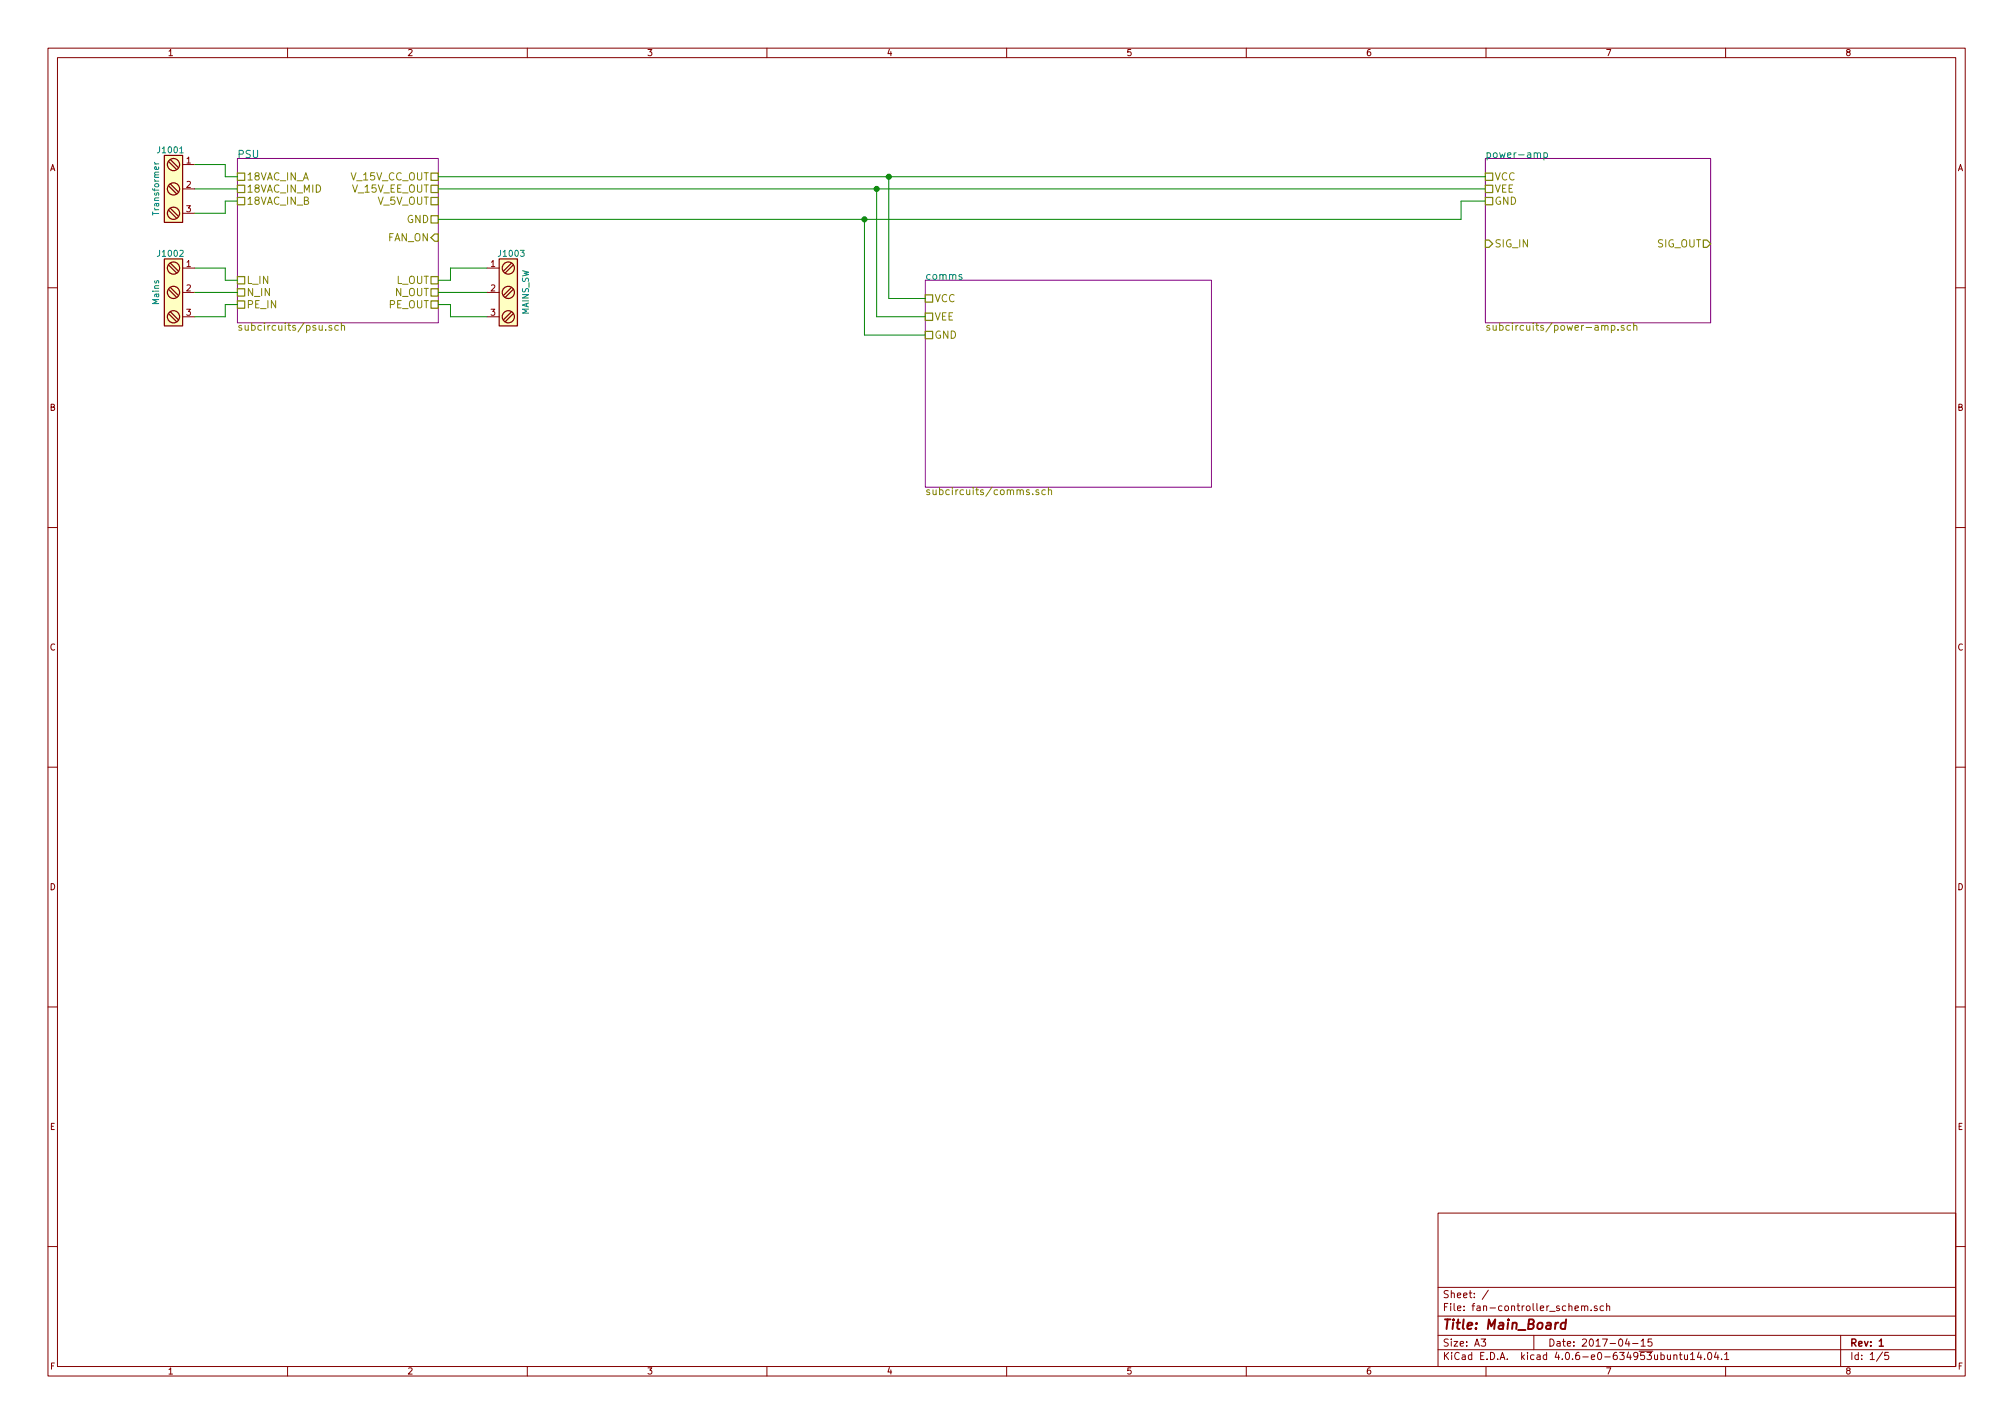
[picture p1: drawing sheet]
<svg xmlns="http://www.w3.org/2000/svg" width="420mm" height="297mm" viewBox="0 0 420 297" stroke-linecap="round" stroke-linejoin="round" font-family="sans-serif">
<g fill="none" stroke="#840000" stroke-width=".21">
<path d="M10 10h400v277h-400zM12 12h396v273.1h-396zM60 10v2M110 10v2M160 10v2M210 10v2M260 10v2M310 10v2M360 10v2M38.1 34.3h2.5M38.1 39.4h2.5M38.1 44.5h2.5"/>
<path d="M38.1 55.9h2.5M101.6 55.9h2.5M10 60h2M38.1 61h2.5M38.1 66.1h2.5M101.6 61h2.5M101.6 66.1h2.5M408 60h2M10 110h2M408 110h2M10 160h2M408 160h2"/>
<path d="M10 210h2M408 210h2M300 253h108v32.1h-108zM10 260h2M300 278.5h108M300 274.5h108M300 268.5h108M309 279.3h.9l-.5 .6 .5 .1v.7l-.2 .1-.7-.1M310.5 269.1l-1.3 2M320 278.5v3M329.9 272.5l.2-.1 .4 .1 .1 .9M329.9 272.4v1"/>
<path d="M330.6 272.6l.2-.2 .4 .1v.9M332 273.3v.1M333.2 272.5l-.4-.1-.2 .2 .1 .2 .5 .2v.3h-.6M334.5 272.5l-.4-.1-.3 .3 .1 .6 .2 .1 .4-.1M335.2 272.5l.2-.1 .4 .1v.9M335.2 271.9v1.5M339.4 279.2l-.3 1.1h.9M342.4 279.7l.4-.4v1.5M344.6 279.3h-.7l-.1 .7 .7-.1 .2 .3-.1 .5-.2 .1-.6-.1M384 278.5v6.6M408 260h2M60 285.1v1.9"/>
<path d="M110 285.1v1.9M160 285.1v1.9M210 285.1v1.9M260 285.1v1.9M300 281.5h108M310 285.1v1.9M340.6 280.2h1.1M342.4 280.8h.8M349.2 282.7l.2-.1 .4 .1v.9M349.2 282.6v1M350.3 282.6h.6M350.5 282.1v1.3l.4 .2"/>
<path d="M351.4 282.6l.1 .9 .3 .1 .2-.1M352 282.6v1M352.7 282.5l.4-.4v1.5M352.7 283.6h.8M354.5 282l-.4 1.1h.9M354.8 282.6v1M355.6 283.5v.1M356.4 282.3l.2-.2a.8 .8 0 0 1 .5 .8 .8 .8 0 0 1-.5 .7l-.4-.6zM358 282l-.3 1.1h.9M358.4 282.6v1M359.2 283.5v.1M359.8 282.5l.4-.4v1.5"/>
<path d="M359.8 283.6h.9M360 285.1v1.9M392.7 282l-1.2 2M394 282.1h-.8v.7l.7-.1 .1 .3v.5l-.2 .1-.6-.1"/>
</g>
<path d="M392 280.8h.9" fill="none" stroke="#840000" stroke-width=".3"/>
<path d="M326.6 276l-.2-.1a.67 .67 0 0 0-.8 .4v.7l.3 .2 .6-.1M326.7 275.2l-.2 2" fill="none" stroke="#840000" stroke-width=".41"/>
<path d="M49.5 33.1h41.9v34.2h-41.9zM309.9 33.1h47v34.2h-47zM193 58.5h59.7v43.1h-59.7z" fill="none" stroke="#840084" stroke-width=".21"/>
<g fill="none" stroke="#848400" stroke-width=".21">
<path d="M69.2 68l-.4-.1-.2 .2 .1 .2 .5 .2v.3h-.6M70.6 68l-.4-.1-.4 .3 .2 .6h.6M71.2 68h.1a.36 .36 0 0 1 .6 .1v.8M71.2 67.4v1.5M336.2 68l.4-.1 .3 .3-.1 .6h-.6M336.2 67.9v1.5M337.5 68.7v.2M338.8 68l-.4-.1-.2 .2 .1 .2 .5 .2v.3h-.6M340.2 68l-.4-.1-.4 .3 .2 .6h.6M340.8 68h.1a.36 .36 0 0 1 .6 .1v.8M340.8 67.4v1.5M215.4 103v.2"/>
<path d="M216.7 102.2h-.4l-.2 .2 .1 .2 .5 .2v.3h-.6M218.1 102.2h-.4l-.4 .3 .2 .6h.6M218.7 102.3l.1-.1a.36 .36 0 0 1 .6 .2v.8M218.7 101.7v1.5"/>
</g>
<g fill="none" stroke="#848400" stroke-width=".25">
<path d="M49.5 36.1h1.6v1.5h-1.6zM49.5 38.6h1.6v1.6h-1.6zM89.9 36.1h1.5v1.5h-1.5zM89.9 38.6h1.5v1.6h-1.5zM309.9 36.1h1.5v1.5h-1.5zM309.9 38.6h1.5v1.6h-1.5zM49.5 41.2h1.6v1.5h-1.6zM49.5 57.7h1.6v1.5h-1.6zM89.9 45h1.5v1.5h-1.5zM89.9 57.7h1.5v1.5h-1.5zM89.9 41.2h1.5v1.5h-1.5zM90.7 48.8h.7v1.5h-.7l-.8-.7z"/>
<path d="M309.9 50.1h.7l.8 .7-.8 .8h-.7zM309.9 41.2h1.5v1.5h-1.5zM355.3 50.1h.8l.8 .7-.8 .8h-.8zM49.5 60.2h1.6v1.6h-1.6zM49.5 62.8h1.6v1.5h-1.6zM89.9 62.8h1.5v1.5h-1.5zM89.9 60.2h1.5v1.6h-1.5zM193 61.5h1.6v1.5h-1.6zM193 65.3h1.6v1.5h-1.6zM193 69.1h1.6v1.5h-1.6z"/>
</g>
<g fill="#ffffc2" stroke="#ffffc2" stroke-width=".21">
<path d="M34.3 32.4h3.8v14h-3.8z"/>
<path d="M34.3 54h3.8v14h-3.8z"/>
<path d="M104.1 54h3.8v14h-3.8z"/>
</g>
<g fill="none" stroke="#840000" stroke-width=".25">
<path d="M34.3 32.4h3.8v14h-3.8zM35.2 38.8l1.6 1.6M35.2 33.7l1.6 1.6M35.6 33.3l1.6 1.7M35.6 38.4l1.6 1.6M34.3 54h3.8v14h-3.8zM35.2 43.9l1.6 1.6M35.2 55.3l1.6 1.6M35.6 43.5l1.6 1.6M35.6 54.9l1.6 1.7M35.6 60l1.6 1.6M104.1 54h3.8v14h-3.8z"/>
<path d="M106.7 54.9l-1.7 1.7M106.7 60l-1.7 1.6M107.1 55.3l-1.7 1.6M35.2 60.4l1.6 1.6M35.2 65.4l1.6 1.7M35.6 65.1l1.6 1.6M106.7 65.1l-1.7 1.6M107.1 60.4l-1.7 1.6M107.1 65.4l-1.7 1.7"/>
<circle cx="36.2" cy="34.3" r="1.27"/>
<circle cx="36.2" cy="39.4" r="1.27"/>
<circle cx="36.2" cy="44.5" r="1.27"/>
<circle cx="36.2" cy="55.9" r="1.27"/>
<circle cx="106" cy="55.9" r="1.27"/>
<circle cx="36.2" cy="61" r="1.27"/>
<circle cx="36.2" cy="66.1" r="1.27"/>
<circle cx="106" cy="66.1" r="1.27"/>
<circle cx="106" cy="61" r="1.27"/>
</g>
<path d="M32.3 33.8l.2 .4M32.3 34.2h.8M37.5 31.9h.7M320.7 32.1a.35 .35 0 0 1 .4-.3 .35 .35 0 0 1 .3 .3v.8M322.1 31.9h.4l.3 .3-.1 .6h-.6M322.1 31.9v1.5M200.6 57.3h-.3l-.2 .2v.2l.5 .1v.4h-.5" fill="none" stroke="#008484" stroke-width=".21"/>
<g fill="none" stroke="#008400" stroke-width=".21">
<path d="M40.6 39.4h8.9M40.6 34.3h6.4v2.6h2.5M91.4 39.4h218.5M91.4 36.9h218.5M182.9 39.4v26.7h10.1M185.4 36.9v25.4h7.6M40.6 55.9h6.4v2.6h2.5M49.5 41.9h-2.5v2.6h-6.4M101.6 55.9h-7.6v2.6h-2.6M180.3 45.8v24.1h12.7M309.9 41.9h-5.1v3.9h-213.4M40.6 61h8.9"/>
<path d="M49.5 63.5h-2.5v2.6h-6.4M91.4 63.5h2.6v2.6h7.6M91.4 61h10.2"/>
</g>
<g fill="#008400" stroke="#008400" stroke-width=".25">
<circle cx="185.4" cy="36.9" r=".51"/>
<circle cx="182.9" cy="39.4" r=".51"/>
<circle cx="180.3" cy="45.8" r=".51"/>
</g>
<text font-size="2.8" fill="#840000" x="301" y="277.3">Title: Main_Board</text>
<g font-size="2.1" fill="#008484">
<text x="49.5" y="33">PSU</text>
<text x="309.9" y="33">power-amp</text>
<text x="193" y="58.4">comms</text>
</g>
<g font-size="2.1" fill="#848400">
<text x="51.5" y="37.6">18VAC_IN_A</text>
<text x="51.5" y="40.2">18VAC_IN_MID</text>
<text x="73.2" y="37.6">V_15V_CC_OUT</text>
<text x="73.5" y="40.2">V_15V_EE_OUT</text>
<text x="311.8" y="37.6">VCC</text>
<text x="311.8" y="40.2">VEE</text>
<text x="51.5" y="42.7">18VAC_IN_B</text>
<text x="78.7" y="42.7">V_5V_OUT</text>
<text x="84.8" y="46.5">GND</text>
<text x="311.8" y="42.7">GND</text>
<text x="80.8" y="50.3">FAN_ON</text>
<text x="311.8" y="51.6">SIG_IN</text>
<text x="345.6" y="51.6">SIG_OUT</text>
<text x="51.5" y="59.2">L_IN</text>
<text x="82.5" y="59.2">L_OUT</text>
<text x="51.5" y="61.8">N_IN</text>
<text x="51.5" y="64.3">PE_IN</text>
<text x="81" y="64.3">PE_OUT</text>
<text x="82.3" y="61.8">N_OUT</text>
<text x="195" y="63">VCC</text>
<text x="49.5" y="69">subcircuits/psu.sch</text>
<text x="195" y="66.8">VEE</text>
<text x="195" y="70.6">GND</text>
<text x="309.9" y="69">subcircuits/power-amp.sch</text>
<text x="193" y="103.3">subcircuits/comms.sch</text>
</g>
<g font-size="2.1" fill="#840000">
<text x="301" y="273.5">File: fan-controller_schem.sch</text>
<text x="301" y="270.8">Sheet: /</text>
<text x="301" y="280.9">Size: A3</text>
<text x="323" y="280.9">Date: 2017-04-15</text>
<text x="386" y="280.9">Rev: 1</text>
<text x="301" y="283.7">KiCad E.D.A. kicad 4.0.6-e0-634953ubuntu14.04.1</text>
<text x="386" y="283.7">Id: 1/5</text>
</g>
<g font-size="1.8" fill="#840000">
<text x="35" y="11.7">1</text>
<text x="85" y="11.7">2</text>
<text x="135" y="11.7">3</text>
<text x="185" y="11.7">4</text>
<text x="235" y="11.7">5</text>
<text x="285" y="11.7">6</text>
<text x="335" y="11.7">7</text>
<text x="385" y="11.7">8</text>
<text x="10.4" y="35.7">A</text>
<text x="38.9" y="34.1">1</text>
<text x="408.4" y="35.7">A</text>
<text x="38.9" y="39.2">2</text>
<text x="38.9" y="44.2">3</text>
<text x="38.9" y="55.7">1</text>
<text x="102.4" y="55.7">1</text>
<text x="38.9" y="60.7">2</text>
<text x="38.9" y="65.8">3</text>
<text x="102.4" y="60.7">2</text>
<text x="102.4" y="65.8">3</text>
<text x="10.4" y="85.7">B</text>
<text x="408.4" y="85.7">B</text>
<text x="10.4" y="135.7">C</text>
<text x="408.4" y="135.7">C</text>
<text x="10.4" y="185.7">D</text>
<text x="408.4" y="185.7">D</text>
<text x="10.4" y="235.7">E</text>
<text x="408.4" y="235.7">E</text>
<text x="10.5" y="285.7">F</text>
<text x="35" y="286.7">1</text>
<text x="85" y="286.7">2</text>
<text x="135" y="286.7">3</text>
<text x="185" y="286.7">4</text>
<text x="235" y="286.7">5</text>
<text x="285" y="286.7">6</text>
<text x="335" y="286.7">7</text>
<text x="385" y="286.7">8</text>
<text x="408.5" y="285.7">F</text>
</g>
<g font-size="1.8" fill="#008484">
<text x="33.1" y="31.9">J1001</text>
<text x="33.2" y="44.6" transform="rotate(-90 33.2 44.6)">Transformer</text>
<text x="33.1" y="53.5">J1002</text>
<text x="104.2" y="53.5">J1003</text>
<text x="33.2" y="63.5" transform="rotate(-90 33.2 63.5)">Mains</text>
<text x="110.3" y="65.7" transform="rotate(-90 110.3 65.7)">MAINS_SW</text>
</g>
</svg>
